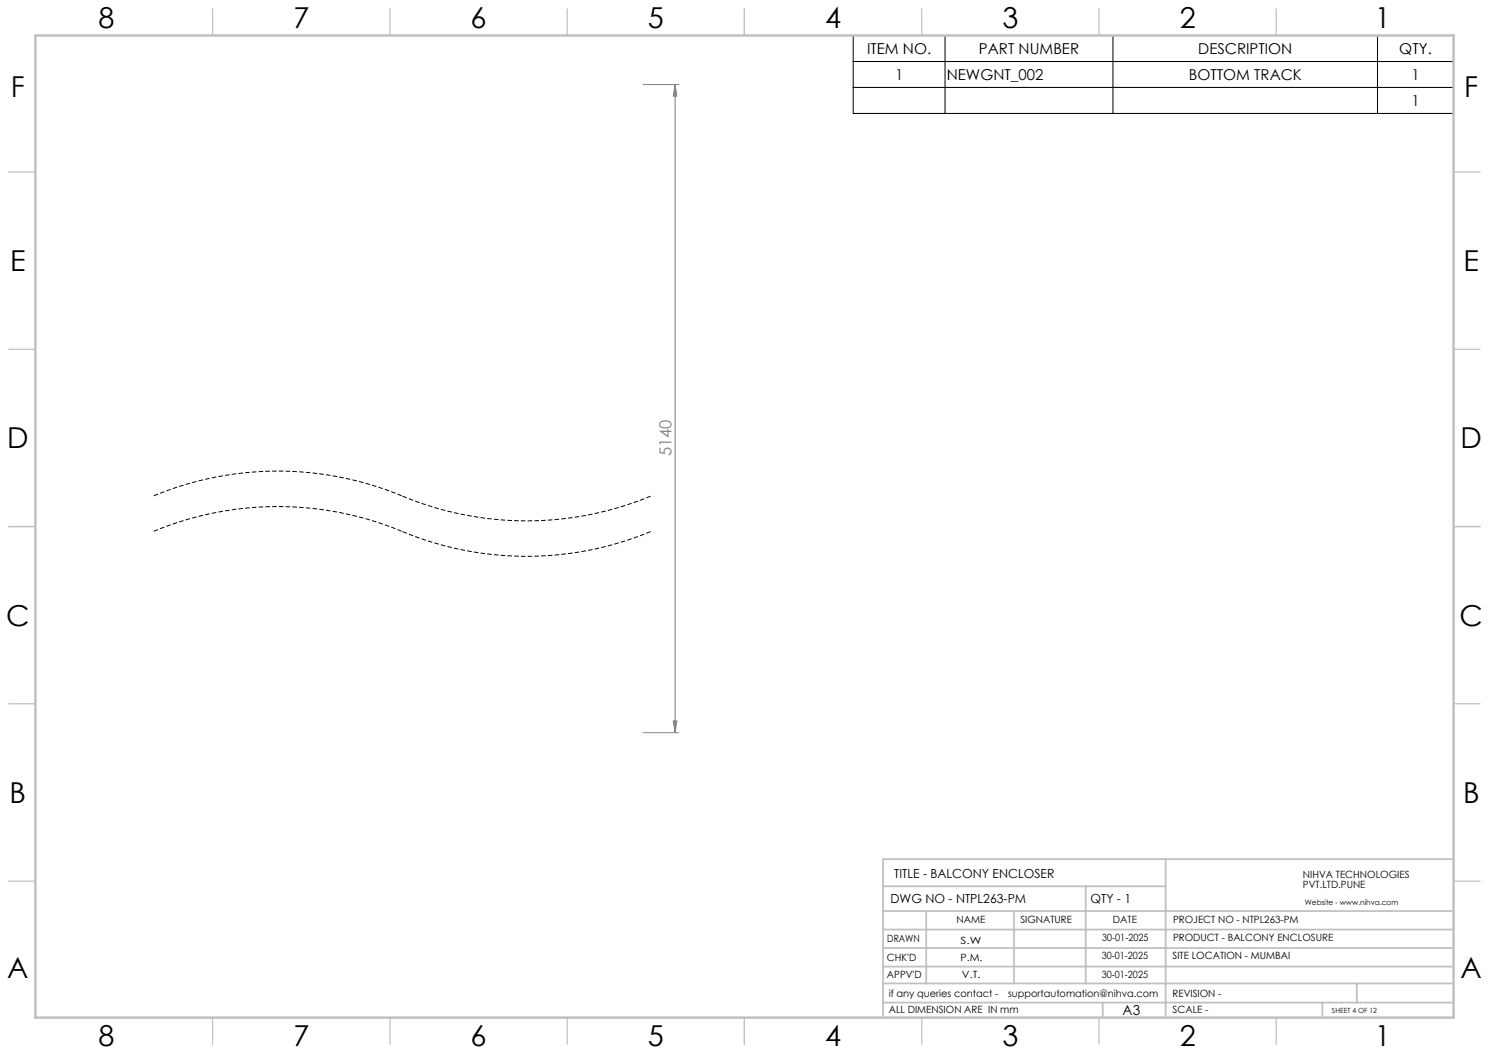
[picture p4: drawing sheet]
<svg xmlns="http://www.w3.org/2000/svg" width="420mm" height="297mm" viewBox="0 0 420 297" stroke-linecap="round" stroke-linejoin="round" font-family="sans-serif">
<path d="M113.4 139.9a91.2 91.2 0 0 0-70.1 0M183.6 139.9a91.2 91.2 0 0 1-70.2 0M113.4 149.9a91.2 91.2 0 0 0-70.1 0M183.6 149.9a91.2 91.2 0 0 1-70.2 0" fill="none" stroke="#000" stroke-width=".28" stroke-dasharray="1.3 .6" stroke-dashoffset="-.1" stroke-linecap="butt"/>
<path d="M181.4 23.8h10M190.4 23.8l.5 3.3h-1zM190.4 23.8v182.9M181.4 206.7h10M189.9 203.3h1l-.5 3.4z" fill="none" stroke="#808080" stroke-width=".28"/>
<path d="M240.7 10h169.3v22h-169.3zM240.7 17.4h169.3M266.6 10v22M313.9 10v22M388.5 10v22M240.7 24.7h169.3" fill="none" stroke="#000" stroke-width=".28"/>
<g fill="none" stroke="#c0c0c0" stroke-width=".35">
<path d="M60 2.5v7.5M110 2.5v7.5M160 2.5v7.5M210 2.5v7.5M260 2.5v7.5M310 2.5v7.5M360 2.5v7.5M2.5 48.5h7.5M410 48.5h7.5M2.5 98.5h7.5M410 98.5h7.5M2.5 148.5h7.5"/>
<path d="M410 148.5h7.5M2.5 198.5h7.5M410 198.5h7.5M2.5 248.5h7.5M410 248.5h7.5M60 287v7.5M110 287v7.5M160 287v7.5M210 287v7.5M260 287v7.5M310 287v7.5M360 287v7.5"/>
</g>
<g fill="none" stroke="#c0c0c0" stroke-width=".5">
<path d="M249.1 257h160.9M249.1 250h79.7M261.3 257v20.4M286 257v20.4M306.2 250v27.4M328.8 242.3v44.7M410 242.3h-160.9v44.7M249.1 272.6h160.9M249.1 267.4h160.9M249.1 262.2h160.9M249.1 277.4h160.9M382.7 277.4v5.4"/>
<path d="M249.1 282.8h160.9M311 282.8v4.2M373 282.8v4.2"/>
</g>
<path d="M10 10h400v277h-400z" fill="none" stroke="#c0c0c0" stroke-width=".7"/>
<path d="M189.9 203.3h1l-.5 3.4zM190.4 23.8l.5 3.3h-1z" fill="#808080"/>
<g font-size="8.1">
<text x="27.8" y="8">8</text>
<text x="82.8" y="8">7</text>
<text x="132.8" y="8">6</text>
<text x="182.8" y="8">5</text>
<text x="232.8" y="8">4</text>
<text x="282.8" y="8">3</text>
<text x="332.8" y="8">2</text>
<text x="387.8" y="8">1</text>
<text x="3" y="27.2">F</text>
<text x="413" y="27.2">F</text>
<text x="2.8" y="76.5">E</text>
<text x="412.8" y="76.5">E</text>
<text x="2" y="126.5">D</text>
<text x="412" y="126.5">D</text>
<text x="1.7" y="176.5">C</text>
<text x="411.7" y="176.5">C</text>
<text x="2.7" y="226.5">B</text>
<text x="412.7" y="226.5">B</text>
<text x="2" y="275.7">A</text>
<text x="412" y="275.7">A</text>
<text x="27.8" y="295">8</text>
<text x="82.8" y="295">7</text>
<text x="132.8" y="295">6</text>
<text x="182.8" y="295">5</text>
<text x="232.8" y="295">4</text>
<text x="282.8" y="295">3</text>
<text x="332.8" y="295">2</text>
<text x="387.8" y="295">1</text>
</g>
<text font-size="4.7" fill="#808080" x="189.4" y="128.7" transform="rotate(-90 189.4 128.7)">5140</text>
<g font-size="4.2">
<text x="244.6" y="15.2">ITEM NO.</text>
<text x="276.1" y="15.2">PART NUMBER</text>
<text x="338" y="15.2">DESCRIPTION</text>
<text x="394.7" y="15.2">QTY.</text>
<text x="252.5" y="22.5">1</text>
<text x="267.1" y="22.5">NEWGNT_002</text>
<text x="335.3" y="22.5">BOTTOM TRACK</text>
<text x="398.1" y="22.5">1</text>
<text x="398.1" y="29.8">1</text>
</g>
<text font-size="3.9" x="316.7" y="286.4">A3</text>
<g font-size="3.5">
<text x="252.2" y="247.7">TITLE - BALCONY ENCLOSER</text>
<text x="251.2" y="254.8">DWG NO - NTPL263-PM</text>
<text x="307.6" y="254.8">QTY - 1</text>
</g>
<g font-size="2.8">
<text x="367.5" y="247.7">NIHVA TECHNOLOGIES</text>
<text x="367.5" y="250.5">PVT.LTD.PUNE</text>
<text x="269.8" y="260.4">NAME</text>
<text x="287.8" y="260.4">SIGNATURE</text>
<text x="313.9" y="260.5">DATE</text>
<text x="330.9" y="260.5">PROJECT NO - NTPL263-PM</text>
<text x="250.3" y="265.7">DRAWN</text>
<text x="270.9" y="266.1">S.W</text>
<text x="310.9" y="265.5">30-01-2025</text>
<text x="330.9" y="265.5">PRODUCT - BALCONY ENCLOSURE</text>
<text x="250.2" y="271.1">CHK'D</text>
<text x="250.2" y="275.8">APPV'D</text>
<text x="270.9" y="271.1">P.M.</text>
<text x="271.3" y="275.8">V.T.</text>
<text x="310.8" y="270.6">30-01-2025</text>
<text x="310.8" y="275.8">30-01-2025</text>
<text x="330.7" y="270.6">SITE LOCATION - MUMBAI</text>
<text x="250.7" y="281.1">if any queries contact -</text>
<text x="284.3" y="281.1">supportautomation@nihva.com</text>
<text x="330.7" y="281.1">REVISION -</text>
<text x="250.7" y="285.6">ALL DIMENSION ARE IN mm</text>
<text x="330.7" y="285.6">SCALE -</text>
</g>
<text font-size="2.1" x="368.1" y="255.1">Website - www.nihva.com</text>
<text font-size="2" x="375.7" y="285.6">SHEET 4 OF 12</text>
</svg>
